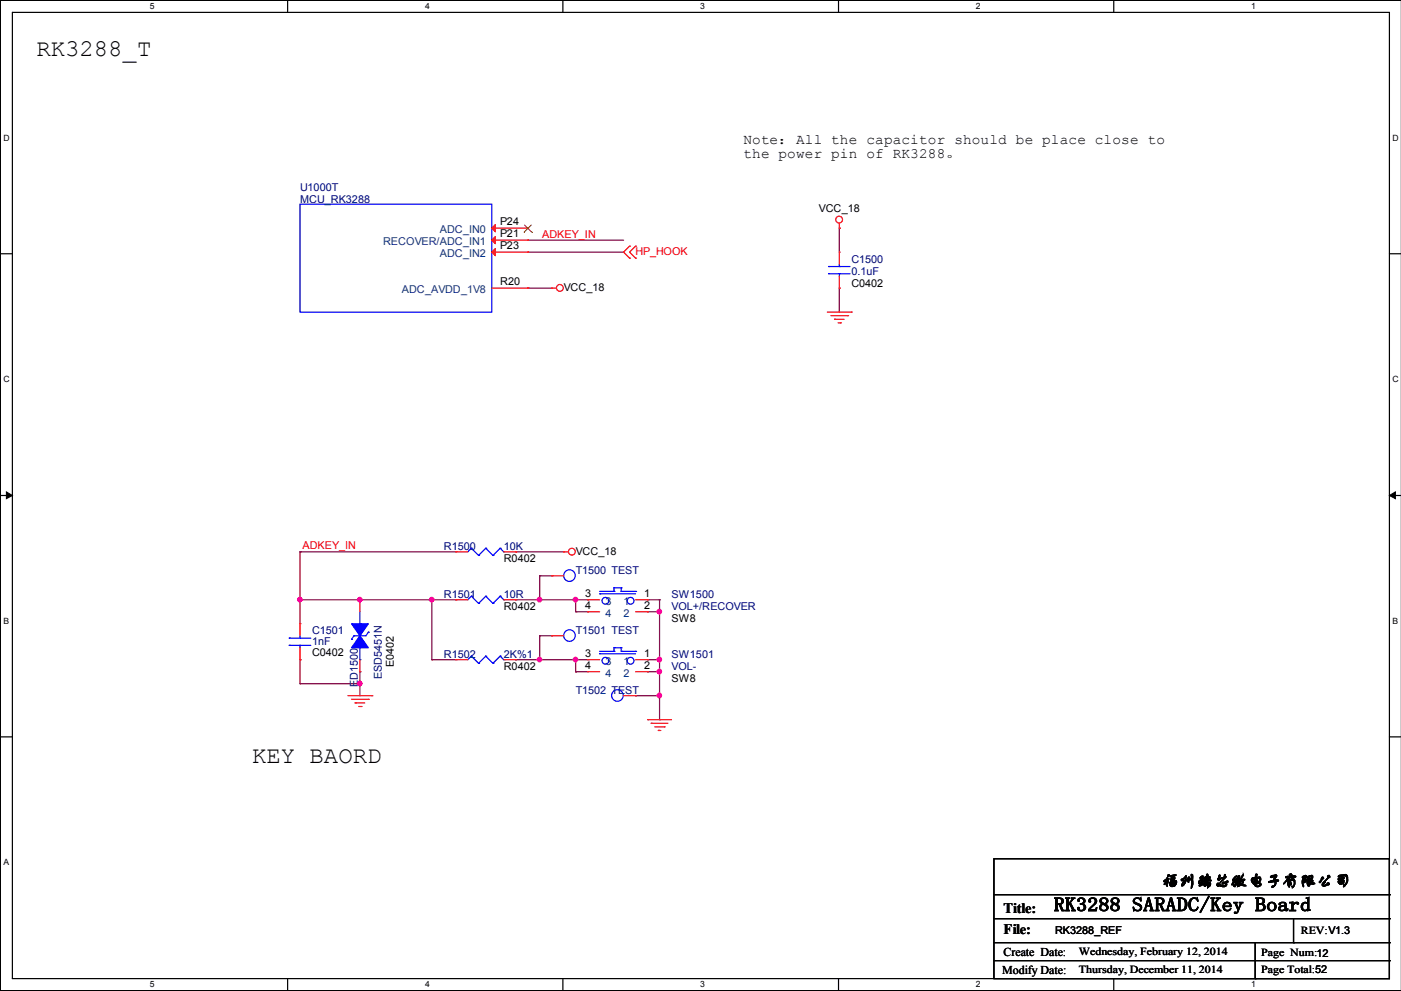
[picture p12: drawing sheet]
<svg xmlns="http://www.w3.org/2000/svg" width="297mm" height="210mm" viewBox="0 0 297 210" stroke-linecap="round" stroke-linejoin="round" font-family="sans-serif">
<path d="M2.6 2.6h291.9v204.7h-291.9zM297 .1h-296.9v209.8h296.9" fill="none" stroke="#000" stroke-width=".25"/>
<g fill="#fff">
<path d="M31.7 .3h1.1v2.1h-1.1z"/>
<path d="M31.7 207.6h1.1v2h-1.1z"/>
</g>
<path d="M61 .1v2.5M61 207.3v2.6" fill="none" stroke="#000" stroke-width=".25"/>
<g fill="#fff">
<path d="M90.1 .3h1v2.1h-1z"/>
<path d="M90.1 207.6h1v2h-1z"/>
</g>
<path d="M119.3 .1v2.5M119.3 207.3v2.6" fill="none" stroke="#000" stroke-width=".25"/>
<g fill="#fff">
<path d="M148.4 .3h1v2.1h-1z"/>
<path d="M148.4 207.6h1v2h-1z"/>
</g>
<path d="M177.7 .1v2.5M177.7 207.3v2.6" fill="none" stroke="#000" stroke-width=".25"/>
<g fill="#fff">
<path d="M206.8 .3h1.1v2.1h-1.1z"/>
<path d="M206.8 207.6h1.1v2h-1.1z"/>
</g>
<path d="M236.1 .1v2.5M236.1 207.3v2.6" fill="none" stroke="#000" stroke-width=".25"/>
<g fill="#fff">
<path d="M265.2 .3h1v2.1h-1z"/>
<path d="M265.2 207.6h1v2h-1z"/>
<path d="M.8 28.2h1.2v2h-1.2z"/>
<path d="M295.1 28.2h1.3v2h-1.3z"/>
<path d="M.8 79.3h1.2v2.1h-1.2z"/>
<path d="M295.1 79.3h1.3v2.1h-1.3z"/>
</g>
<path d="M.1 53.8h2.5M294.5 53.8h2.5" fill="none" stroke="#000" stroke-width=".25"/>
<g fill="#fff">
<path d="M.8 130.6h1.1v2h-1.1z"/>
<path d="M295.1 130.6h1.2v2h-1.2z"/>
</g>
<path d="M.1 105h2.5M294.5 105h2.5" fill="none" stroke="#000" stroke-width=".25"/>
<path d="M1.4 104.2l1.2 .8-1.2 .7zM294.5 105l1.2-.8v1.5z" fill="#000" stroke="#000" stroke-width=".21"/>
<g fill="#fff">
<path d="M.8 181.7h1.1v2h-1.1z"/>
<path d="M295.1 181.7h1.1v2h-1.1z"/>
</g>
<g fill="none" stroke="#000" stroke-width=".25">
<path d="M.1 156.1h2.5M294.5 156.1h2.5M210.7 181.9h83.8v25.4h-83.8zM210.7 189.6h83.8M210.7 194.6h83.8M210.7 199.7h83.8M266 199.7v7.6M274.2 199.7h.1M274.2 194.6v5.1M294.5 189.6h.1M294.5 194.6h.1M294.5 199.7h.1"/>
<path d="M210.7 203.5h83.8M266 207.3h.1M294.5 203.5h.1"/>
</g>
<g fill="none" stroke="#800040" stroke-width=".25">
<path d="M111.8 50.9h.1M111.8 53.4h.1M111.8 50.9h20.4M111.8 53.4h20.4M177.9 48.3h.1M177.9 48.3v5.1M111.8 61h.1M111.8 61h5.1M177.9 61h.1M177.9 61v5.1M63.6 116.9h.1M63.6 116.9v15.3"/>
<path d="M63.6 116.9h33M109.3 116.9h.1M109.3 116.9h10.2M63.6 139.8h.1M63.6 127.1h.1M63.6 127.1h33M63.6 139.8v5.1M76.3 127.1h.1M91.5 127.1h.1M91.5 139.8h.1M91.5 139.8h5.1M91.5 127.1v12.7"/>
<path d="M109.3 139.8h.1M109.3 127.1h15.2M109.3 139.8h15.2M114.4 127.1h.1M114.4 122h.1M114.4 134.7h.1M114.4 139.8h.1M114.4 122h2.5M114.4 122v5.1M114.4 134.7v5.1M114.4 134.7h2.5M116.9 134.7h.1"/>
<path d="M122 127.1h.1M122 129.6h.1M122 139.8h.1M122 127.1v2.5M122 139.8v2.5M122 129.6h2.5M137.2 139.8h.1M137.2 127.1h.1M137.2 129.6h.1M137.2 127.1h2.6M137.2 139.8h2.6M137.2 129.6h2.6"/>
<path d="M139.8 127.1h.1M139.8 129.6h.1M139.8 127.1v25.4M63.6 144.9h.1M63.6 144.9h12.7M76.3 142.3h.1M76.3 144.9h.1M76.3 142.3v5.1M122 142.3h.1M122 142.3h2.5M134.7 147.4h.1M134.7 147.4h5.1"/>
<path d="M137.2 142.3h.1M137.2 142.3h2.6M139.8 142.3h.1M139.8 147.4h.1M139.8 152.5h.1"/>
</g>
<g fill="#f0f" stroke="#f0f" stroke-width=".25">
<circle cx="91.5" cy="127" r=".47"/>
<circle cx="76.2" cy="127" r=".47"/>
<circle cx="122" cy="139.7" r=".47"/>
<circle cx="76.2" cy="144.8" r=".47"/>
<circle cx="63.5" cy="127" r=".47"/>
<circle cx="114.3" cy="139.7" r=".47"/>
<circle cx="114.3" cy="127" r=".47"/>
<circle cx="139.7" cy="139.7" r=".47"/>
<circle cx="139.7" cy="129.6" r=".47"/>
<circle cx="122" cy="127" r=".47"/>
<circle cx="139.7" cy="142.3" r=".47"/>
<circle cx="139.7" cy="147.4" r=".47"/>
</g>
<g fill="none" stroke="#f00" stroke-width=".25">
<path d="M104.2 48.3h7.6M104.2 50.9h7.6M104.2 53.4h7.6M111.8 48.3h.1M111.8 50.9h.1M111.8 53.4h.1M133.4 52.2h.1M133.4 54.7h.1M133.4 52.2l-1.2 1.2 1.2 1.3M134.7 54.7h.1M134.7 52.2h.1M134.7 52.2l-1.3 1.2 1.3 1.3"/>
<path d="M177.9 48.3h.1M177.9 53.4h.1M177.9 47.3v1M177.9 53.4v2.6M177.9 58.5v2.5M104.2 61h7.6M111.8 61h.1M116.9 61h.1M116.9 61h1M175.3 66.1h5.1M176.1 66.9h3.6M176.9 67.6h.1"/>
<path d="M176.9 67.6h2M177.6 68.4h.5M177.9 61h.1M178.1 68.4h.1M179.7 66.9h.1M180.4 66.1h.1M96.6 116.9h.1M96.6 116.9h2.5M106.8 116.9h2.5M109.3 116.9h.1M119.5 116.9h.1M119.5 116.9h1"/>
<path d="M63.6 139.8h.1M63.6 132.2h.1M63.6 132.2v2.5M63.6 137.2v2.6M76.3 127.1h.1M76.3 127.1v2.5M76.3 139.8v2.5M96.6 127.1h.1M96.6 139.8h.1M96.6 127.1h2.5M96.6 139.8h2.5M106.8 127.1h2.5"/>
<path d="M106.8 139.8h2.5M109.3 127.1h.1M109.3 139.8h.1M116.9 134.7h.1M116.9 122h.1M116.9 134.7h2.6M116.9 122h2.6M124.5 127.1h.1M124.5 129.6h.1M124.5 139.8h.1M124.5 127.1h2.6M124.5 129.6h2.6"/>
<path d="M124.5 139.8h2.6M134.7 127.1h2.5M134.7 129.6h2.5M134.7 139.8h2.5M137.2 127.1h.1M137.2 129.6h.1M137.2 139.8h.1M73.7 147.4h5.1M74.5 148.2h3.6M75.3 148.9h.1M75.3 148.9h2M76 149.7h.5"/>
<path d="M76.3 142.3h.1M76.5 149.7h.1M78.1 148.2h.1M78.8 147.4h.1M124.5 142.3h.1M124.5 142.3h2.6M132.2 147.4h2.5M134.7 147.4h.1M134.7 142.3h2.5M137.2 152.5h.1M137.2 142.3h.1M137.2 152.5h5.1"/>
<path d="M138 153.2h.1M138 153.2h3.6M138.8 154h2M139.5 154.8h.1M139.5 154.8h.5M140.8 154h.1"/>
<circle cx="177.8" cy="46.5" r=".72"/>
<circle cx="118.7" cy="61" r=".72"/>
<circle cx="121.2" cy="116.9" r=".72"/>
</g>
<g fill="none" stroke="#00f" stroke-width=".25">
<path d="M63.6 43.3h40.6v22.8h-40.6zM175.6 56.5h.1M175.6 58h.1M175.6 56.5h4.6M175.6 58h4.6M177.9 58h.1M177.9 56.5h.1M177.9 56v.5M177.9 58v.5M99.9 116.2h.1M99.9 116.2l-.8 .7M99.9 116.2l1.5 1.5"/>
<path d="M101.4 117.7h.1M103 116.2h.1M103 116.2l-1.6 1.5M103 116.2l1.5 1.5M104.5 117.7h.1M106 116.2h.1M106 116.2l-1.5 1.5M106 116.2l.8 .7M106.8 116.9h.1M61.3 135.2h.1M61.3 136.7h.1M61.3 135.2h4.6"/>
<path d="M61.3 136.7h4.6M63.6 136.7h.1M63.6 135.2h.1M63.6 134.7v.5M63.6 136.7v.5M74.5 135.5h.1M75 134.7h.1M75 134.7l-.5 .8M76.3 132.2h.1M76.3 139.8h.1M76.3 129.6v2.6M76.3 137.2v2.6"/>
<path d="M78.1 133.9h.1M78.1 133.9l-.5 .8h-2.6M99.9 126.3h.1M99.9 139h.1M99.9 126.3l-.8 .8M99.9 126.3l1.5 1.5M99.9 139l-.8 .8M99.9 139l1.5 1.5M101.4 127.8h.1M103 126.3h.1M103 139h.1M103 126.3l-1.6 1.5"/>
<path d="M103 126.3l1.5 1.5M103 139l-1.6 1.5M103 139l1.5 1.5M104.5 127.8h.1M106 126.3h.1M106 139h.1M106 126.3l-1.5 1.5M106 126.3l.8 .8M106 139l-1.5 1.5M106 139l.8 .8M106.8 127.1h.1M106.8 139.8h.1"/>
<path d="M127.1 125.8h.1M127.1 138.5h.1M127.1 125.3h3M127.1 125.8h7.6M127.1 138h3M127.1 138.5h7.6M130.1 124.5h.1M130.1 125.3h.1M130.1 137.2h.1M130.1 138h.1M130.1 124.5v.8M130.1 137.2v.8"/>
<path d="M130.1 124.5h1.6M130.1 137.2h1.6M131.7 124.5h.1M131.7 125.3h.1M131.7 137.2h.1M131.7 138h.1M131.7 124.5v.8M131.7 137.2v.8M131.7 125.3h3M131.7 138h3M134.7 125.3h.1M134.7 138h.1"/>
<path d="M101.4 140.5h.1M104.5 140.5h.1"/>
<circle cx="120.7" cy="122" r="1.23"/>
<circle cx="120.7" cy="134.7" r="1.23"/>
<circle cx="128.3" cy="140" r=".72"/>
<circle cx="128.3" cy="127.3" r=".72"/>
<circle cx="133.6" cy="140" r=".72"/>
<circle cx="133.6" cy="127.3" r=".72"/>
<circle cx="130.9" cy="147.4" r="1.23"/>
</g>
<g fill="#f00" stroke="#f00" stroke-width=".25">
<path d="M104.2 48.3l.8-.7v1.5z"/>
<path d="M104.2 50.9l.8-.8v1.5z"/>
<path d="M104.2 53.4l.8-.7v1.5z"/>
</g>
<path d="M111 49.2h.1M111.1 47.6l1.6 1.6M112.6 47.6l-1.6 1.6M112.7 49.2h.1" fill="none" stroke="#804000" stroke-width=".21"/>
<g fill="#00f" stroke="#00f" stroke-width=".25">
<path d="M74.5 132.2h3.6l-1.8 2.5z" fill-rule="evenodd"/>
<path d="M76.3 134.7l1.8 2.5h-3.6z" fill-rule="evenodd"/>
</g>
<g font-size="5.1">
<text x="7.7" y="11.9">RK3288_T</text>
<text x="53.4" y="161.7">KEY BAORD</text>
</g>
<text font-size="4.1" x="223.4" y="193">RK3288 SARADC/Key Board</text>
<text font-size="3.6" x="246.2" y="187.7">福州瑞芯微电子有限公司</text>
<g font-size="3">
<text x="157.6" y="30.5">Note：All the capacitor should be place close to</text>
<text x="157.6" y="33.5">the power pin of RK3288。</text>
<text x="212.7" y="193.4">Title:</text>
<text x="212.7" y="198">File:</text>
</g>
<g font-size="2.5">
<text x="212.7" y="202.5">Create Date:</text>
<text x="212.4" y="206.3">Modify Date:</text>
</g>
<g font-size="2.3" fill="#000080">
<text x="63.6" y="40.4">U1000T</text>
<text x="63.6" y="42.9">MCU_RK3288</text>
<text x="180.4" y="55.6">C1500</text>
<text x="180.4" y="58.2">0.1uF</text>
<text x="94.1" y="116.6">R1500</text>
<text x="106.8" y="116.6">10K</text>
<text x="122" y="121.7">T1500 TEST</text>
<text x="94.1" y="126.7">R1501</text>
<text x="106.8" y="126.7">10R</text>
<text x="142.3" y="129.3">VOL+/RECOVER</text>
<text x="142.3" y="126.7">SW1500</text>
<text x="66.1" y="134.4">C1501</text>
<text x="66.1" y="136.7">1nF</text>
<text x="122" y="134.4">T1501 TEST</text>
<text x="80.9" y="143.8" transform="rotate(-90 80.9 143.8)">ESD5451N</text>
<text x="94.1" y="139.4">R1502</text>
<text x="106.8" y="139.4">2K%1</text>
<text x="142.3" y="142">VOL-</text>
<text x="142.3" y="139.4">SW1501</text>
<text x="75.9" y="145.6" transform="rotate(-90 75.9 145.6)">ED1500</text>
<text x="122" y="147.1">T1502 TEST</text>
</g>
<g font-size="2.3">
<text x="106" y="47.8">P24</text>
<text x="173.6" y="45">VCC_18</text>
<text x="106" y="52.8">P23</text>
<text x="106" y="50.3">P21</text>
<text x="106" y="60.5">R20</text>
<text x="119.5" y="61.7">VCC_18</text>
<text x="180.4" y="60.7">C0402</text>
<text x="106.8" y="119.1">R0402</text>
<text x="122" y="117.6">VCC_18</text>
<text x="106.8" y="129.3">R0402</text>
<text x="124" y="126.5">3</text>
<text x="124" y="129">4</text>
<text x="136.5" y="126.5">1</text>
<text x="136.5" y="129">2</text>
<text x="142.3" y="131.8">SW8</text>
<text x="66.1" y="138.9">C0402</text>
<text x="83.5" y="141.3" transform="rotate(-90 83.5 141.3)">E0402</text>
<text x="106.8" y="142">R0402</text>
<text x="124" y="139.2">3</text>
<text x="124" y="141.7">4</text>
<text x="136.5" y="139.2">1</text>
<text x="136.5" y="141.7">2</text>
<text x="142.3" y="144.5">SW8</text>
<text x="223.6" y="197.9">RK3288_REF</text>
<text x="275.7" y="198">REV:V1.3</text>
<text x="228.7" y="202.3">Wednesday, February 12, 2014</text>
<text x="267.3" y="202.5">Page Num:12</text>
<text x="228.7" y="206.1">Thursday, December 11, 2014</text>
<text x="267.3" y="206.1">Page Total:52</text>
</g>
<g font-size="2.3" fill="#004080">
<text x="81.2" y="52">RECOVER/ADC_IN1</text>
<text x="93.2" y="49.4">ADC_IN0</text>
<text x="93.2" y="54.5">ADC_IN2</text>
<text x="85.2" y="62.1">ADC_AVDD_1V8</text>
<text x="128.4" y="128.2">3</text>
<text x="128.4" y="130.7">4</text>
<text x="132.2" y="128.2">1</text>
<text x="132.2" y="130.7">2</text>
<text x="128.4" y="140.9">3</text>
<text x="128.4" y="143.4">4</text>
<text x="132.2" y="140.9">1</text>
<text x="132.2" y="143.4">2</text>
</g>
<g font-size="2.3" fill="#f00">
<text x="114.9" y="50.4">ADKEY_IN</text>
<text x="134.7" y="54.1">HP_HOOK</text>
<text x="64.1" y="116.4">ADKEY_IN</text>
</g>
<g font-size="1.8">
<text x="31.8" y="1.9">5</text>
<text x="90.1" y="1.9">4</text>
<text x="148.4" y="1.9">3</text>
<text x="206.8" y="1.9">2</text>
<text x="265.2" y="1.9">1</text>
<text x=".8" y="29.8">D</text>
<text x="295.2" y="29.8">D</text>
<text x=".8" y="80.9">C</text>
<text x="295.2" y="80.9">C</text>
<text x=".8" y="132.2">B</text>
<text x="295.2" y="132.2">B</text>
<text x=".8" y="183.3">A</text>
<text x="295.2" y="183.3">A</text>
<text x="31.8" y="209.2">5</text>
<text x="90.1" y="209.2">4</text>
<text x="148.4" y="209.2">3</text>
<text x="206.8" y="209.2">2</text>
<text x="265.2" y="209.2">1</text>
</g>
</svg>
